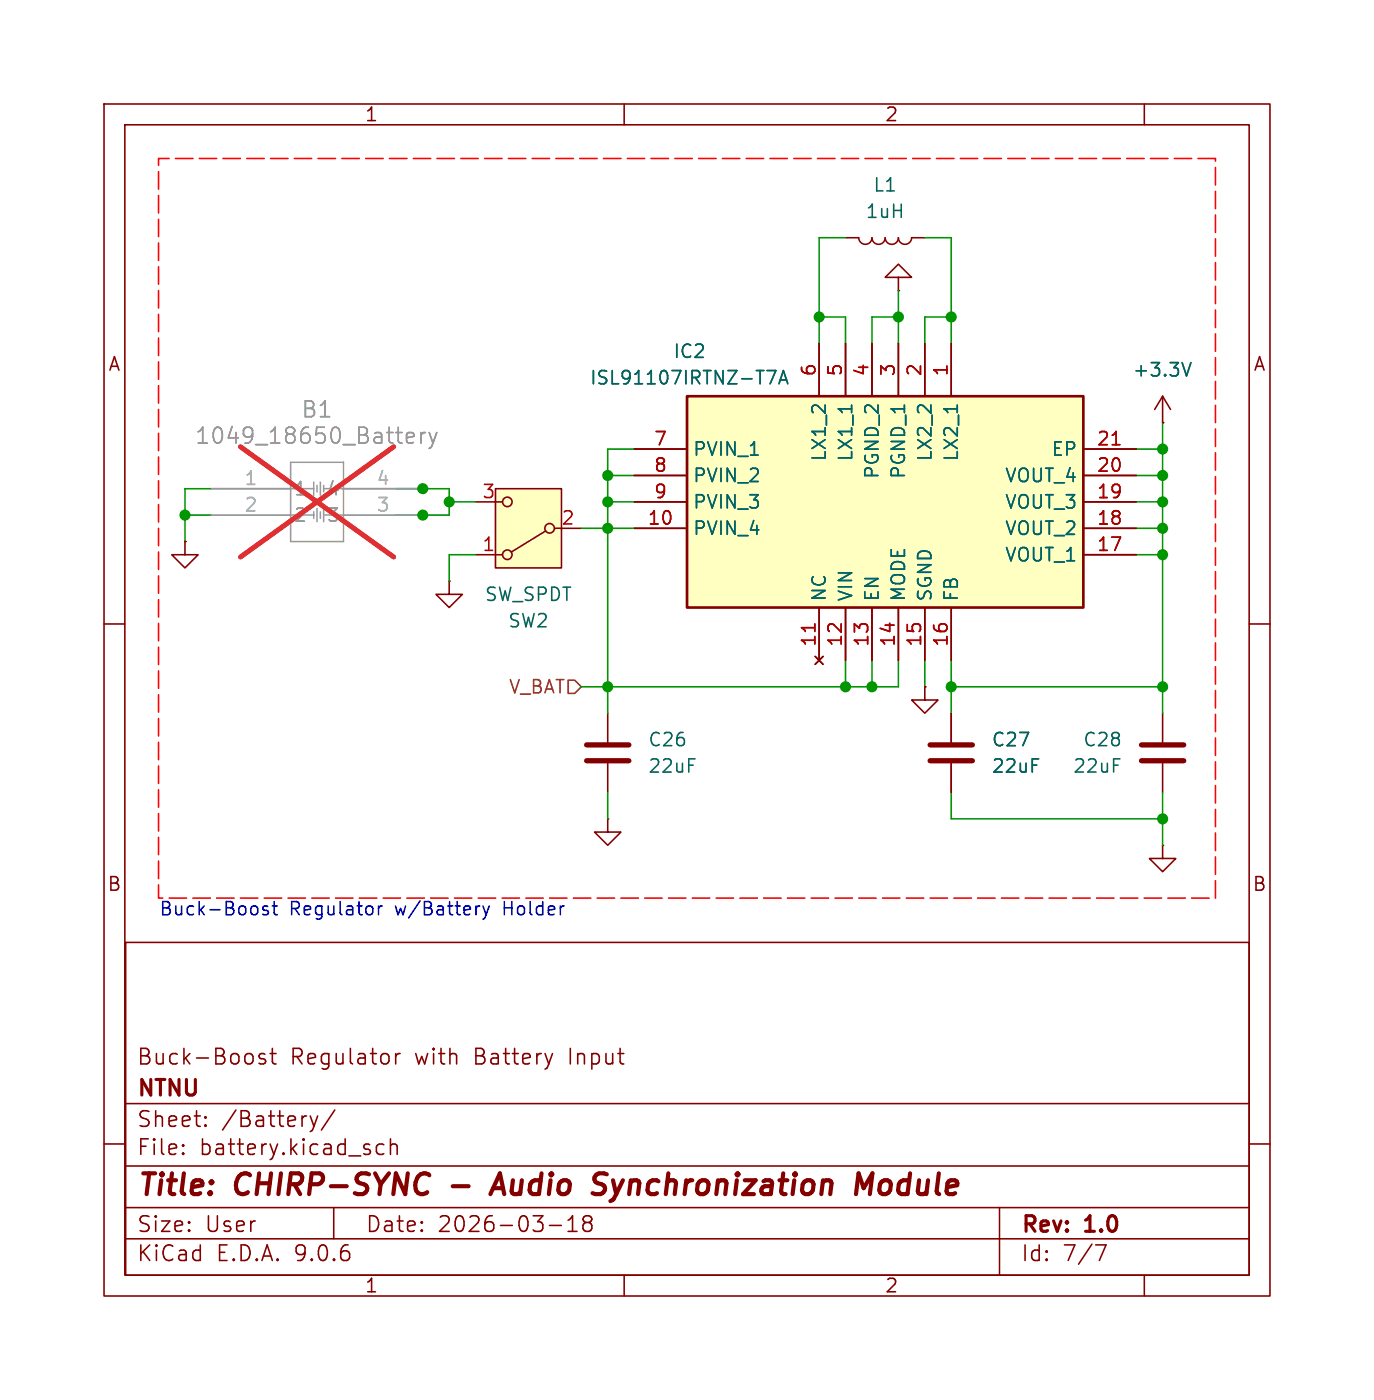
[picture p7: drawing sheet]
(kicad_sch
 (version 20250114)
 (generator "eeschema")
 (generator_version "9.0")
 (paper "User" 132.08 134.62)
 (title_block
  (title "CHIRP-SYNC - Audio Synchronization Module")
  (date "2026-03-18")
  (rev "1.0")
  (company "NTNU")
  (comment 1 "Buck-Boost Regulator with Battery Input"))
 (lib_symbols
  (symbol "Battery_Management:1049_18650_Battery"
   (pin_names
    (offset 0.254)) (exclude_from_sim no) (in_bom yes) (on_board yes)
   (property "Reference" "B" (at 10.16 7.62 0) (effects (font (size 1.524 1.524))))
   (property "Value" "1049_18650_Battery" (at 10.16 5.08 0) (effects (font (size 1.524 1.524))))
   (property "Footprint" "Battery:1049_KEY" (at 0 0 0) (effects (font (size 1.27 1.27)
    (italic yes)) (hide yes)))
   (property "Datasheet" "1049" (at 0 0 0) (effects (font (size 1.27 1.27)
    (italic yes)) (hide yes)))
   (property "Description" "" (at 0 0 0) (effects (font (size 1.27 1.27)) (hide yes)))
   (symbol "1049_18650_Battery_0_1"
    (polyline (pts (xy 7.62 2.54) (xy 7.62 -5.08)) (stroke (width 0.127) (type default)) (fill (type none)))
    (polyline (pts (xy 7.62 0) (xy 9.8425 0)) (stroke (width 0.127) (type default)) (fill (type none)))
    (polyline (pts (xy 7.62 -5.08) (xy 12.7 -5.08)) (stroke (width 0.127) (type default)) (fill (type none)))
    (polyline (pts (xy 9.8425 0.635) (xy 9.8425 -0.635)) (stroke (width 0.127) (type default)) (fill (type none)))
    (polyline (pts (xy 9.8425 -2.54) (xy 7.62 -2.54)) (stroke (width 0.127) (type default)) (fill (type none)))
    (polyline (pts (xy 9.8425 -2.8575) (xy 9.8425 -2.2225)) (stroke (width 0.127) (type default)) (fill (type none)))
    (polyline (pts (xy 10.16 0.3175) (xy 10.16 -0.3175)) (stroke (width 0.127) (type default)) (fill (type none)))
    (polyline (pts (xy 10.16 -3.175) (xy 10.16 -1.905)) (stroke (width 0.127) (type default)) (fill (type none)))
    (polyline (pts (xy 10.4775 0.635) (xy 10.4775 -0.635)) (stroke (width 0.127) (type default)) (fill (type none)))
    (polyline (pts (xy 10.4775 -2.8575) (xy 10.4775 -2.2225)) (stroke (width 0.127) (type default)) (fill (type none)))
    (polyline (pts (xy 10.795 0.3175) (xy 10.795 -0.3175)) (stroke (width 0.127) (type default)) (fill (type none)))
    (polyline (pts (xy 10.795 0) (xy 12.7 0)) (stroke (width 0.127) (type default)) (fill (type none)))
    (polyline (pts (xy 10.795 -3.175) (xy 10.795 -1.905)) (stroke (width 0.127) (type default)) (fill (type none)))
    (polyline (pts (xy 12.7 2.54) (xy 7.62 2.54)) (stroke (width 0.127) (type default)) (fill (type none)))
    (polyline (pts (xy 12.7 -2.54) (xy 10.795 -2.54)) (stroke (width 0.127) (type default)) (fill (type none)))
    (polyline (pts (xy 12.7 -5.08) (xy 12.7 2.54)) (stroke (width 0.127) (type default)) (fill (type none)))
    (pin unspecified line (at 0 0 0) (length 7.62) (name "1" (effects (font (size 1.27 1.27)))) (number "1" (effects (font (size 1.27 1.27)))))
    (pin unspecified line (at 0 -2.54 0) (length 7.62) (name "2" (effects (font (size 1.27 1.27)))) (number "2" (effects (font (size 1.27 1.27)))))
    (pin unspecified line (at 20.32 0 180) (length 7.62) (name "4" (effects (font (size 1.27 1.27)))) (number "4" (effects (font (size 1.27 1.27)))))
    (pin unspecified line (at 20.32 -2.54 180) (length 7.62) (name "3" (effects (font (size 1.27 1.27)))) (number "3" (effects (font (size 1.27 1.27))))))
   (embedded_fonts no))
  (symbol "Battery_Management:ISL91107IRTNZ-T7A" (exclude_from_sim no) (in_bom yes) (on_board yes)
   (property "Reference" "IC" (at 26.67 17.78 0) (effects (font (size 1.27 1.27)) (justify left top)))
   (property "Value" "ISL91107IRTNZ-T7A" (at 26.67 15.24 0) (effects (font (size 1.27 1.27)) (justify left top)))
   (property "Footprint" "Battery:QFN50P300X400X80-21N" (at 26.67 -84.76 0) (effects (font (size 1.27 1.27)) (justify left top) (hide yes)))
   (property "Datasheet" "https://www.renesas.com/en-us/www/doc/datasheet/isl91107ir.pdf" (at 26.67 -184.76 0) (effects (font (size 1.27 1.27)) (justify left top) (hide yes)))
   (property "Description" "The ISL91107IR is a highly-integrated buck-boost switching regulator that accepts input voltages either above or below the regulated output voltage. Unlike other buck-boost regulators, this regulator automatically transitions between operating modes without significant output disturbance.This device is capable of delivering up to 2A of output current (PVIN = 2.8V, VOUT = 3.3V) and provides excellent efficiency due to its fully synchronous 4-switch architecture. No-load quiescent current of only 45A also op" (at 0 0 0) (effects (font (size 1.27 1.27)) (hide yes)))
   (property "Height" "0.8" (at 26.67 -384.76 0) (effects (font (size 1.27 1.27)) (justify left top) (hide yes)))
   (property "Manufacturer_Name" "Renesas Electronics" (at 26.67 -484.76 0) (effects (font (size 1.27 1.27)) (justify left top) (hide yes)))
   (property "Manufacturer_Part_Number" "ISL91107IRTNZ-T7A" (at 26.67 -584.76 0) (effects (font (size 1.27 1.27)) (justify left top) (hide yes)))
   (property "Mouser Part Number" "968-ISL91107IRTNZT7A" (at 26.67 -684.76 0) (effects (font (size 1.27 1.27)) (justify left top) (hide yes)))
   (property "Mouser Price/Stock" "https://www.mouser.co.uk/ProductDetail/Renesas-Intersil/ISL91107IRTNZ-T7A?qs=DXptKE%252B5xICfvCrqtryiaQ%3D%3D" (at 26.67 -784.76 0) (effects (font (size 1.27 1.27)) (justify left top) (hide yes)))
   (property "Arrow Part Number" "ISL91107IRTNZ-T7A" (at 26.67 -884.76 0) (effects (font (size 1.27 1.27)) (justify left top) (hide yes)))
   (property "Arrow Price/Stock" "https://www.arrow.com/en/products/isl91107irtnz-t7a/integrated-device-technology?region=nac" (at 26.67 -984.76 0) (effects (font (size 1.27 1.27)) (justify left top) (hide yes)))
   (symbol "ISL91107IRTNZ-T7A_1_1"
    (rectangle (start 5.08 12.7) (end 25.4 -25.4) (stroke (width 0.254) (type default)) (fill (type background)))
    (pin passive line (at 0 0 0) (length 5.08) (name "LX2_1" (effects (font (size 1.27 1.27)))) (number "1" (effects (font (size 1.27 1.27)))))
    (pin passive line (at 0 -2.54 0) (length 5.08) (name "LX2_2" (effects (font (size 1.27 1.27)))) (number "2" (effects (font (size 1.27 1.27)))))
    (pin passive line (at 0 -5.08 0) (length 5.08) (name "PGND_1" (effects (font (size 1.27 1.27)))) (number "3" (effects (font (size 1.27 1.27)))))
    (pin passive line (at 0 -7.62 0) (length 5.08) (name "PGND_2" (effects (font (size 1.27 1.27)))) (number "4" (effects (font (size 1.27 1.27)))))
    (pin passive line (at 0 -10.16 0) (length 5.08) (name "LX1_1" (effects (font (size 1.27 1.27)))) (number "5" (effects (font (size 1.27 1.27)))))
    (pin passive line (at 0 -12.7 0) (length 5.08) (name "LX1_2" (effects (font (size 1.27 1.27)))) (number "6" (effects (font (size 1.27 1.27)))))
    (pin passive line (at 10.16 17.78 270) (length 5.08) (name "EP" (effects (font (size 1.27 1.27)))) (number "21" (effects (font (size 1.27 1.27)))))
    (pin passive line (at 10.16 -30.48 90) (length 5.08) (name "PVIN_1" (effects (font (size 1.27 1.27)))) (number "7" (effects (font (size 1.27 1.27)))))
    (pin passive line (at 12.7 17.78 270) (length 5.08) (name "VOUT_4" (effects (font (size 1.27 1.27)))) (number "20" (effects (font (size 1.27 1.27)))))
    (pin passive line (at 12.7 -30.48 90) (length 5.08) (name "PVIN_2" (effects (font (size 1.27 1.27)))) (number "8" (effects (font (size 1.27 1.27)))))
    (pin passive line (at 15.24 17.78 270) (length 5.08) (name "VOUT_3" (effects (font (size 1.27 1.27)))) (number "19" (effects (font (size 1.27 1.27)))))
    (pin passive line (at 15.24 -30.48 90) (length 5.08) (name "PVIN_3" (effects (font (size 1.27 1.27)))) (number "9" (effects (font (size 1.27 1.27)))))
    (pin passive line (at 17.78 17.78 270) (length 5.08) (name "VOUT_2" (effects (font (size 1.27 1.27)))) (number "18" (effects (font (size 1.27 1.27)))))
    (pin passive line (at 17.78 -30.48 90) (length 5.08) (name "PVIN_4" (effects (font (size 1.27 1.27)))) (number "10" (effects (font (size 1.27 1.27)))))
    (pin passive line (at 20.32 17.78 270) (length 5.08) (name "VOUT_1" (effects (font (size 1.27 1.27)))) (number "17" (effects (font (size 1.27 1.27)))))
    (pin passive line (at 30.48 0 180) (length 5.08) (name "FB" (effects (font (size 1.27 1.27)))) (number "16" (effects (font (size 1.27 1.27)))))
    (pin passive line (at 30.48 -2.54 180) (length 5.08) (name "SGND" (effects (font (size 1.27 1.27)))) (number "15" (effects (font (size 1.27 1.27)))))
    (pin passive line (at 30.48 -5.08 180) (length 5.08) (name "MODE" (effects (font (size 1.27 1.27)))) (number "14" (effects (font (size 1.27 1.27)))))
    (pin passive line (at 30.48 -7.62 180) (length 5.08) (name "EN" (effects (font (size 1.27 1.27)))) (number "13" (effects (font (size 1.27 1.27)))))
    (pin passive line (at 30.48 -10.16 180) (length 5.08) (name "VIN" (effects (font (size 1.27 1.27)))) (number "12" (effects (font (size 1.27 1.27)))))
    (pin no_connect line (at 30.48 -12.7 180) (length 5.08) (name "NC" (effects (font (size 1.27 1.27)))) (number "11" (effects (font (size 1.27 1.27))))))
   (embedded_fonts no))
  (symbol "Device:C"
   (pin_numbers (hide yes))
   (pin_names
    (offset 0.254)) (exclude_from_sim no) (in_bom yes) (on_board yes)
   (property "Reference" "C" (at 0.635 2.54 0) (effects (font (size 1.27 1.27)) (justify left)))
   (property "Value" "C" (at 0.635 -2.54 0) (effects (font (size 1.27 1.27)) (justify left)))
   (property "Footprint" "" (at 0.9652 -3.81 0) (effects (font (size 1.27 1.27)) (hide yes)))
   (property "Datasheet" "~" (at 0 0 0) (effects (font (size 1.27 1.27)) (hide yes)))
   (property "Description" "Unpolarized capacitor" (at 0 0 0) (effects (font (size 1.27 1.27)) (hide yes)))
   (symbol "C_0_1"
    (polyline (pts (xy -2.032 0.762) (xy 2.032 0.762)) (stroke (width 0.508) (type default)) (fill (type none)))
    (polyline (pts (xy -2.032 -0.762) (xy 2.032 -0.762)) (stroke (width 0.508) (type default)) (fill (type none))))
   (symbol "C_1_1"
    (pin passive line (at 0 3.81 270) (length 2.794) (name "~" (effects (font (size 1.27 1.27)))) (number "1" (effects (font (size 1.27 1.27)))))
    (pin passive line (at 0 -3.81 90) (length 2.794) (name "~" (effects (font (size 1.27 1.27)))) (number "2" (effects (font (size 1.27 1.27))))))
   (embedded_fonts no))
  (symbol "Device:L"
   (pin_numbers (hide yes))
   (pin_names
    (offset 1.016) (hide yes)) (exclude_from_sim no) (in_bom yes) (on_board yes)
   (property "Reference" "L" (at -1.27 0 90) (effects (font (size 1.27 1.27))))
   (property "Value" "L" (at 1.905 0 90) (effects (font (size 1.27 1.27))))
   (property "Footprint" "" (at 0 0 0) (effects (font (size 1.27 1.27)) (hide yes)))
   (property "Datasheet" "~" (at 0 0 0) (effects (font (size 1.27 1.27)) (hide yes)))
   (property "Description" "Inductor" (at 0 0 0) (effects (font (size 1.27 1.27)) (hide yes)))
   (symbol "L_0_1"
    (arc (start 0 2.54) (mid 0.6323 1.905) (end 0 1.27) (stroke (width 0) (type default)) (fill (type none)))
    (arc (start 0 1.27) (mid 0.6323 0.635) (end 0 0) (stroke (width 0) (type default)) (fill (type none)))
    (arc (start 0 0) (mid 0.6323 -0.635) (end 0 -1.27) (stroke (width 0) (type default)) (fill (type none)))
    (arc (start 0 -1.27) (mid 0.6323 -1.905) (end 0 -2.54) (stroke (width 0) (type default)) (fill (type none))))
   (symbol "L_1_1"
    (pin passive line (at 0 3.81 270) (length 1.27) (name "1" (effects (font (size 1.27 1.27)))) (number "1" (effects (font (size 1.27 1.27)))))
    (pin passive line (at 0 -3.81 90) (length 1.27) (name "2" (effects (font (size 1.27 1.27)))) (number "2" (effects (font (size 1.27 1.27))))))
   (embedded_fonts no))
  (symbol "Switch:SW_SPDT"
   (pin_names
    (offset 0) (hide yes)) (exclude_from_sim no) (in_bom yes) (on_board yes)
   (property "Reference" "SW" (at 0 5.08 0) (effects (font (size 1.27 1.27))))
   (property "Value" "SW_SPDT" (at 0 -5.08 0) (effects (font (size 1.27 1.27))))
   (property "Footprint" "" (at 0 0 0) (effects (font (size 1.27 1.27)) (hide yes)))
   (property "Datasheet" "~" (at 0 -7.62 0) (effects (font (size 1.27 1.27)) (hide yes)))
   (property "Description" "Switch, single pole double throw" (at 0 0 0) (effects (font (size 1.27 1.27)) (hide yes)))
   (symbol "SW_SPDT_0_1"
    (circle (center -2.032 0) (radius 0.4572) (stroke (width 0) (type default)) (fill (type none)))
    (polyline (pts (xy -1.651 0.254) (xy 1.651 2.286)) (stroke (width 0) (type default)) (fill (type none)))
    (circle (center 2.032 2.54) (radius 0.4572) (stroke (width 0) (type default)) (fill (type none)))
    (circle (center 2.032 -2.54) (radius 0.4572) (stroke (width 0) (type default)) (fill (type none))))
   (symbol "SW_SPDT_1_1"
    (rectangle (start -3.175 3.81) (end 3.175 -3.81) (stroke (width 0) (type default)) (fill (type background)))
    (pin passive line (at -5.08 0 0) (length 2.54) (name "B" (effects (font (size 1.27 1.27)))) (number "2" (effects (font (size 1.27 1.27)))))
    (pin passive line (at 5.08 2.54 180) (length 2.54) (name "A" (effects (font (size 1.27 1.27)))) (number "1" (effects (font (size 1.27 1.27)))))
    (pin passive line (at 5.08 -2.54 180) (length 2.54) (name "C" (effects (font (size 1.27 1.27)))) (number "3" (effects (font (size 1.27 1.27))))))
   (embedded_fonts no))
  (symbol "power:+3.3V"
   (power)
   (pin_numbers (hide yes))
   (pin_names
    (offset 0) (hide yes)) (exclude_from_sim no) (in_bom yes) (on_board yes)
   (property "Reference" "#PWR" (at 0 -3.81 0) (effects (font (size 1.27 1.27)) (hide yes)))
   (property "Value" "+3.3V" (at 0 3.556 0) (effects (font (size 1.27 1.27))))
   (property "Footprint" "" (at 0 0 0) (effects (font (size 1.27 1.27)) (hide yes)))
   (property "Datasheet" "" (at 0 0 0) (effects (font (size 1.27 1.27)) (hide yes)))
   (property "Description" "Power symbol creates a global label with name \"+3.3V\"" (at 0 0 0) (effects (font (size 1.27 1.27)) (hide yes)))
   (symbol "+3.3V_0_1"
    (polyline (pts (xy -0.762 1.27) (xy 0 2.54)) (stroke (width 0) (type default)) (fill (type none)))
    (polyline (pts (xy 0 2.54) (xy 0.762 1.27)) (stroke (width 0) (type default)) (fill (type none)))
    (polyline (pts (xy 0 0) (xy 0 2.54)) (stroke (width 0) (type default)) (fill (type none))))
   (symbol "+3.3V_1_1"
    (pin power_in line (at 0 0 90) (length 0) (name "~" (effects (font (size 1.27 1.27)))) (number "1" (effects (font (size 1.27 1.27))))))
   (embedded_fonts no))
  (symbol "power:GND"
   (power)
   (pin_numbers (hide yes))
   (pin_names
    (offset 0) (hide yes)) (exclude_from_sim no) (in_bom yes) (on_board yes)
   (property "Reference" "#PWR" (at 0 -6.35 0) (effects (font (size 1.27 1.27)) (hide yes)))
   (property "Value" "GND" (at 0 -3.81 0) (effects (font (size 1.27 1.27)) (hide yes)))
   (property "Footprint" "" (at 0 0 0) (effects (font (size 1.27 1.27)) (hide yes)))
   (property "Datasheet" "" (at 0 0 0) (effects (font (size 1.27 1.27)) (hide yes)))
   (property "Description" "Power symbol creates a global label with name \"GND\" , ground" (at 0 0 0) (effects (font (size 1.27 1.27)) (hide yes)))
   (symbol "GND_0_1"
    (polyline (pts (xy 0 0) (xy 0 -1.27) (xy 1.27 -1.27) (xy 0 -2.54) (xy -1.27 -1.27) (xy 0 -1.27)) (stroke (width 0) (type default)) (fill (type none))))
   (symbol "GND_1_1"
    (pin power_in line (at 0 0 270) (length 0) (name "~" (effects (font (size 1.27 1.27)))) (number "1" (effects (font (size 1.27 1.27))))))
   (embedded_fonts no)))
 (text "Buck-Boost Regulator w/Battery Holder"
  (exclude_from_sim no)
  (at 15.24 87.63 0)
  (effects (font (size 1.27 1.27)) (justify left)))
 (junction
  (at 111.76 66.04)
  (diameter 0)
  (color 0 0 0 0))
 (junction
  (at 78.74 30.48)
  (diameter 0)
  (color 0 0 0 0))
 (junction
  (at 111.76 53.34)
  (diameter 0)
  (color 0 0 0 0))
 (junction
  (at 17.78 49.53)
  (diameter 0)
  (color 0 0 0 0))
 (junction
  (at 111.76 48.26)
  (diameter 0)
  (color 0 0 0 0))
 (junction
  (at 58.42 48.26)
  (diameter 0)
  (color 0 0 0 0))
 (junction
  (at 111.76 50.8)
  (diameter 0)
  (color 0 0 0 0))
 (junction
  (at 111.76 45.72)
  (diameter 0)
  (color 0 0 0 0))
 (junction
  (at 43.18 48.26)
  (diameter 0)
  (color 0 0 0 0))
 (junction
  (at 58.42 66.04)
  (diameter 0)
  (color 0 0 0 0))
 (junction
  (at 111.76 43.18)
  (diameter 0)
  (color 0 0 0 0))
 (junction
  (at 81.28 66.04)
  (diameter 0)
  (color 0 0 0 0))
 (junction
  (at 111.76 78.74)
  (diameter 0)
  (color 0 0 0 0))
 (junction
  (at 58.42 45.72)
  (diameter 0)
  (color 0 0 0 0))
 (junction
  (at 58.42 50.8)
  (diameter 0)
  (color 0 0 0 0))
 (junction
  (at 91.44 66.04)
  (diameter 0)
  (color 0 0 0 0))
 (junction
  (at 86.36 30.48)
  (diameter 0)
  (color 0 0 0 0))
 (junction
  (at 91.44 30.48)
  (diameter 0)
  (color 0 0 0 0))
 (junction
  (at 40.64 49.53)
  (diameter 0)
  (color 0 0 0 0))
 (junction
  (at 40.64 46.99)
  (diameter 0)
  (color 0 0 0 0))
 (junction
  (at 83.82 66.04)
  (diameter 0)
  (color 0 0 0 0))
 (wire
  (pts (xy 81.28 30.48) (xy 81.28 33.02))
  (stroke (width 0) (type default)))
 (wire
  (pts (xy 81.28 66.04) (xy 81.28 63.5))
  (stroke (width 0) (type default)))
 (wire
  (pts (xy 109.22 50.8) (xy 111.76 50.8))
  (stroke (width 0) (type default)))
 (wire
  (pts (xy 111.76 78.74) (xy 111.76 81.28))
  (stroke (width 0) (type default)))
 (wire
  (pts (xy 43.18 46.99) (xy 40.64 46.99))
  (stroke (width 0) (type default)))
 (wire
  (pts (xy 20.32 49.53) (xy 17.78 49.53))
  (stroke (width 0) (type default)))
 (wire
  (pts (xy 91.44 66.04) (xy 111.76 66.04))
  (stroke (width 0) (type default)))
 (wire
  (pts (xy 86.36 63.5) (xy 86.36 66.04))
  (stroke (width 0) (type default)))
 (wire
  (pts (xy 109.22 43.18) (xy 111.76 43.18))
  (stroke (width 0) (type default)))
 (wire
  (pts (xy 111.76 48.26) (xy 111.76 50.8))
  (stroke (width 0) (type default)))
 (wire
  (pts (xy 58.42 45.72) (xy 58.42 43.18))
  (stroke (width 0) (type default)))
 (wire
  (pts (xy 58.42 68.58) (xy 58.42 66.04))
  (stroke (width 0) (type default)))
 (wire
  (pts (xy 43.18 48.26) (xy 45.72 48.26))
  (stroke (width 0) (type default)))
 (wire
  (pts (xy 111.76 66.04) (xy 111.76 68.58))
  (stroke (width 0) (type default)))
 (wire
  (pts (xy 58.42 50.8) (xy 60.96 50.8))
  (stroke (width 0) (type default)))
 (wire
  (pts (xy 91.44 22.86) (xy 91.44 30.48))
  (stroke (width 0) (type default)))
 (wire
  (pts (xy 43.18 53.34) (xy 45.72 53.34))
  (stroke (width 0) (type default)))
 (wire
  (pts (xy 55.88 66.04) (xy 58.42 66.04))
  (stroke (width 0) (type default)))
 (wire
  (pts (xy 58.42 66.04) (xy 81.28 66.04))
  (stroke (width 0) (type default)))
 (wire
  (pts (xy 111.76 78.74) (xy 91.44 78.74))
  (stroke (width 0) (type default)))
 (wire
  (pts (xy 111.76 43.18) (xy 111.76 40.64))
  (stroke (width 0) (type default)))
 (wire
  (pts (xy 40.64 49.53) (xy 43.18 49.53))
  (stroke (width 0) (type default)))
 (wire
  (pts (xy 86.36 30.48) (xy 86.36 27.94))
  (stroke (width 0) (type default)))
 (wire
  (pts (xy 86.36 33.02) (xy 86.36 30.48))
  (stroke (width 0) (type default)))
 (wire
  (pts (xy 58.42 48.26) (xy 60.96 48.26))
  (stroke (width 0) (type default)))
 (wire
  (pts (xy 91.44 78.74) (xy 91.44 76.2))
  (stroke (width 0) (type default)))
 (wire
  (pts (xy 111.76 43.18) (xy 111.76 45.72))
  (stroke (width 0) (type default)))
 (wire
  (pts (xy 58.42 45.72) (xy 60.96 45.72))
  (stroke (width 0) (type default)))
 (wire
  (pts (xy 43.18 55.88) (xy 43.18 53.34))
  (stroke (width 0) (type default)))
 (wire
  (pts (xy 78.74 33.02) (xy 78.74 30.48))
  (stroke (width 0) (type default)))
 (wire
  (pts (xy 43.18 49.53) (xy 43.18 48.26))
  (stroke (width 0) (type default)))
 (wire
  (pts (xy 83.82 30.48) (xy 83.82 33.02))
  (stroke (width 0) (type default)))
 (wire
  (pts (xy 58.42 43.18) (xy 60.96 43.18))
  (stroke (width 0) (type default)))
 (wire
  (pts (xy 43.18 48.26) (xy 43.18 46.99))
  (stroke (width 0) (type default)))
 (wire
  (pts (xy 58.42 78.74) (xy 58.42 76.2))
  (stroke (width 0) (type default)))
 (wire
  (pts (xy 111.76 76.2) (xy 111.76 78.74))
  (stroke (width 0) (type default)))
 (wire
  (pts (xy 91.44 63.5) (xy 91.44 66.04))
  (stroke (width 0) (type default)))
 (wire
  (pts (xy 88.9 33.02) (xy 88.9 30.48))
  (stroke (width 0) (type default)))
 (wire
  (pts (xy 83.82 66.04) (xy 83.82 63.5))
  (stroke (width 0) (type default)))
 (wire
  (pts (xy 91.44 66.04) (xy 91.44 68.58))
  (stroke (width 0) (type default)))
 (wire
  (pts (xy 88.9 66.04) (xy 88.9 63.5))
  (stroke (width 0) (type default)))
 (wire
  (pts (xy 17.78 46.99) (xy 17.78 49.53))
  (stroke (width 0) (type default)))
 (wire
  (pts (xy 111.76 66.04) (xy 111.76 53.34))
  (stroke (width 0) (type default)))
 (wire
  (pts (xy 17.78 49.53) (xy 17.78 52.07))
  (stroke (width 0) (type default)))
 (wire
  (pts (xy 109.22 48.26) (xy 111.76 48.26))
  (stroke (width 0) (type default)))
 (wire
  (pts (xy 109.22 45.72) (xy 111.76 45.72))
  (stroke (width 0) (type default)))
 (wire
  (pts (xy 91.44 30.48) (xy 91.44 33.02))
  (stroke (width 0) (type default)))
 (wire
  (pts (xy 88.9 30.48) (xy 91.44 30.48))
  (stroke (width 0) (type default)))
 (wire
  (pts (xy 88.9 22.86) (xy 91.44 22.86))
  (stroke (width 0) (type default)))
 (wire
  (pts (xy 38.1 49.53) (xy 40.64 49.53))
  (stroke (width 0) (type default)))
 (wire
  (pts (xy 86.36 66.04) (xy 83.82 66.04))
  (stroke (width 0) (type default)))
 (wire
  (pts (xy 111.76 45.72) (xy 111.76 48.26))
  (stroke (width 0) (type default)))
 (wire
  (pts (xy 111.76 53.34) (xy 109.22 53.34))
  (stroke (width 0) (type default)))
 (wire
  (pts (xy 58.42 66.04) (xy 58.42 50.8))
  (stroke (width 0) (type default)))
 (wire
  (pts (xy 83.82 66.04) (xy 81.28 66.04))
  (stroke (width 0) (type default)))
 (wire
  (pts (xy 20.32 46.99) (xy 17.78 46.99))
  (stroke (width 0) (type default)))
 (wire
  (pts (xy 40.64 46.99) (xy 38.1 46.99))
  (stroke (width 0) (type default)))
 (wire
  (pts (xy 86.36 30.48) (xy 83.82 30.48))
  (stroke (width 0) (type default)))
 (wire
  (pts (xy 58.42 50.8) (xy 58.42 48.26))
  (stroke (width 0) (type default)))
 (wire
  (pts (xy 78.74 30.48) (xy 81.28 30.48))
  (stroke (width 0) (type default)))
 (wire
  (pts (xy 78.74 22.86) (xy 81.28 22.86))
  (stroke (width 0) (type default)))
 (wire
  (pts (xy 58.42 48.26) (xy 58.42 45.72))
  (stroke (width 0) (type default)))
 (wire
  (pts (xy 55.88 50.8) (xy 58.42 50.8))
  (stroke (width 0) (type default)))
 (wire
  (pts (xy 111.76 50.8) (xy 111.76 53.34))
  (stroke (width 0) (type default)))
 (wire
  (pts (xy 78.74 30.48) (xy 78.74 22.86))
  (stroke (width 0) (type default)))
 (hierarchical_label "V_BAT"
  (shape input)
  (at 55.88 66.04 180)
  (effects (font (size 1.27 1.27)) (justify right)))
 (rule_area
  (polyline (pts (xy 116.84 15.24) (xy 15.24 15.24) (xy 15.24 86.36) (xy 116.84 86.36)) (stroke (width 0) (type dash)) (fill (type none))))
 (symbol
  (lib_id "power:GND")
  (at 88.9 66.04 0)
  (unit 1)
  (exclude_from_sim no)
  (in_bom yes)
  (on_board yes)
  (dnp no)
  (fields_autoplaced yes)
  (property "Reference" "#PWR059" (at 88.9 72.39 0) (effects (font (size 1.27 1.27)) (hide yes)))
  (property "Value" "GND" (at 88.9 69.85 0) (effects (font (size 1.27 1.27)) (hide yes)))
  (property "Footprint" "" (at 88.9 66.04 0) (effects (font (size 1.27 1.27)) (hide yes)))
  (property "Datasheet" "" (at 88.9 66.04 0) (effects (font (size 1.27 1.27)) (hide yes)))
  (property "Description" "Power symbol creates a global label with name \"GND\" , ground" (at 88.9 66.04 0) (effects (font (size 1.27 1.27)) (hide yes)))
  (pin "1"))
 (symbol
  (lib_id "Device:L")
  (at 85.09 22.86 270)
  (unit 1)
  (exclude_from_sim no)
  (in_bom yes)
  (on_board yes)
  (dnp no)
  (fields_autoplaced yes)
  (property "Reference" "L1" (at 85.09 17.78 90) (effects (font (size 1.27 1.27))))
  (property "Value" "1uH" (at 85.09 20.32 90) (effects (font (size 1.27 1.27))))
  (property "Footprint" "Inductor_SMD:L_1008_2520Metric" (at 85.09 22.86 0) (effects (font (size 1.27 1.27)) (hide yes)))
  (property "Datasheet" "~" (at 85.09 22.86 0) (effects (font (size 1.27 1.27)) (hide yes)))
  (property "Description" "Inductor" (at 85.09 22.86 0) (effects (font (size 1.27 1.27)) (hide yes)))
  (property "LCSC Part #" "C470857" (at 85.09 22.86 0) (effects (font (size 1.27 1.27)) (hide yes)))
  (pin "1")
  (pin "2"))
 (symbol
  (lib_id "power:+3.3V")
  (at 111.76 40.64 0)
  (unit 1)
  (exclude_from_sim no)
  (in_bom yes)
  (on_board yes)
  (dnp no)
  (fields_autoplaced yes)
  (property "Reference" "#PWR060" (at 111.76 44.45 0) (effects (font (size 1.27 1.27)) (hide yes)))
  (property "Value" "+3.3V" (at 111.76 35.56 0) (effects (font (size 1.27 1.27))))
  (property "Footprint" "" (at 111.76 40.64 0) (effects (font (size 1.27 1.27)) (hide yes)))
  (property "Datasheet" "" (at 111.76 40.64 0) (effects (font (size 1.27 1.27)) (hide yes)))
  (property "Description" "Power symbol creates a global label with name \"+3.3V\"" (at 111.76 40.64 0) (effects (font (size 1.27 1.27)) (hide yes)))
  (pin "1"))
 (symbol
  (lib_id "Device:C")
  (at 91.44 72.39 0)
  (unit 1)
  (exclude_from_sim no)
  (in_bom yes)
  (on_board yes)
  (dnp no)
  (fields_autoplaced yes)
  (property "Reference" "C27" (at 95.25 71.1199 0) (effects (font (size 1.27 1.27)) (justify left)))
  (property "Value" "22uF" (at 95.25 73.6599 0) (effects (font (size 1.27 1.27)) (justify left)))
  (property "Footprint" "Capacitor_SMD:C_0603_1608Metric" (at 92.4052 76.2 0) (effects (font (size 1.27 1.27)) (hide yes)))
  (property "Datasheet" "~" (at 91.44 72.39 0) (effects (font (size 1.27 1.27)) (hide yes)))
  (property "Description" "Unpolarized capacitor" (at 91.44 72.39 0) (effects (font (size 1.27 1.27)) (hide yes)))
  (property "LCSC Part #" "C84419" (at 91.44 72.39 0) (effects (font (size 1.27 1.27)) (hide yes)))
  (pin "2")
  (pin "1"))
 (symbol
  (lib_id "power:GND")
  (at 86.36 27.94 180)
  (unit 1)
  (exclude_from_sim no)
  (in_bom yes)
  (on_board yes)
  (dnp no)
  (fields_autoplaced yes)
  (property "Reference" "#PWR058" (at 86.36 21.59 0) (effects (font (size 1.27 1.27)) (hide yes)))
  (property "Value" "GND" (at 86.36 24.13 0) (effects (font (size 1.27 1.27)) (hide yes)))
  (property "Footprint" "" (at 86.36 27.94 0) (effects (font (size 1.27 1.27)) (hide yes)))
  (property "Datasheet" "" (at 86.36 27.94 0) (effects (font (size 1.27 1.27)) (hide yes)))
  (property "Description" "Power symbol creates a global label with name \"GND\" , ground" (at 86.36 27.94 0) (effects (font (size 1.27 1.27)) (hide yes)))
  (pin "1"))
 (symbol
  (lib_id "power:GND")
  (at 17.78 52.07 0)
  (unit 1)
  (exclude_from_sim no)
  (in_bom yes)
  (on_board yes)
  (dnp no)
  (fields_autoplaced yes)
  (property "Reference" "#PWR056" (at 17.78 58.42 0) (effects (font (size 1.27 1.27)) (hide yes)))
  (property "Value" "GND" (at 17.78 55.88 0) (effects (font (size 1.27 1.27)) (hide yes)))
  (property "Footprint" "" (at 17.78 52.07 0) (effects (font (size 1.27 1.27)) (hide yes)))
  (property "Datasheet" "" (at 17.78 52.07 0) (effects (font (size 1.27 1.27)) (hide yes)))
  (property "Description" "Power symbol creates a global label with name \"GND\" , ground" (at 17.78 52.07 0) (effects (font (size 1.27 1.27)) (hide yes)))
  (pin "1"))
 (symbol
  (lib_id "Device:C")
  (at 111.76 72.39 0)
  (mirror x)
  (unit 1)
  (exclude_from_sim no)
  (in_bom yes)
  (on_board yes)
  (dnp no)
  (fields_autoplaced yes)
  (property "Reference" "C28" (at 107.95 71.1199 0) (effects (font (size 1.27 1.27)) (justify right)))
  (property "Value" "22uF" (at 107.95 73.6599 0) (effects (font (size 1.27 1.27)) (justify right)))
  (property "Footprint" "Capacitor_SMD:C_0603_1608Metric" (at 112.7252 68.58 0) (effects (font (size 1.27 1.27)) (hide yes)))
  (property "Datasheet" "~" (at 111.76 72.39 0) (effects (font (size 1.27 1.27)) (hide yes)))
  (property "Description" "Unpolarized capacitor" (at 111.76 72.39 0) (effects (font (size 1.27 1.27)) (hide yes)))
  (property "LCSC Part #" "C84419" (at 111.76 72.39 0) (effects (font (size 1.27 1.27)) (hide yes)))
  (pin "2")
  (pin "1"))
 (symbol
  (lib_id "Battery_Management:ISL91107IRTNZ-T7A")
  (at 91.44 33.02 270)
  (unit 1)
  (exclude_from_sim no)
  (in_bom yes)
  (on_board yes)
  (dnp no)
  (property "Reference" "IC2" (at 66.294 33.782 90) (effects (font (size 1.27 1.27))))
  (property "Value" "ISL91107IRTNZ-T7A" (at 66.294 36.322 90) (effects (font (size 1.27 1.27))))
  (property "Footprint" "Battery:QFN50P300X400X80-21N" (at 6.68 59.69 0) (effects (font (size 1.27 1.27)) (justify left top) (hide yes)))
  (property "Datasheet" "https://www.renesas.com/en-us/www/doc/datasheet/isl91107ir.pdf" (at -93.32 59.69 0) (effects (font (size 1.27 1.27)) (justify left top) (hide yes)))
  (property "Description" "The ISL91107IR is a highly-integrated buck-boost switching regulator that accepts input voltages either above or below the regulated output voltage. Unlike other buck-boost regulators, this regulator automatically transitions between operating modes without significant output disturbance.This device is capable of delivering up to 2A of output current (PVIN = 2.8V, VOUT = 3.3V) and provides excellent efficiency due to its fully synchronous 4-switch architecture. No-load quiescent current of only 45A also op" (at 91.44 33.02 0) (effects (font (size 1.27 1.27)) (hide yes)))
  (property "Height" "0.8" (at -293.32 59.69 0) (effects (font (size 1.27 1.27)) (justify left top) (hide yes)))
  (property "Manufacturer_Name" "Renesas Electronics" (at -393.32 59.69 0) (effects (font (size 1.27 1.27)) (justify left top) (hide yes)))
  (property "Manufacturer_Part_Number" "ISL91107IRTNZ-T7A" (at -493.32 59.69 0) (effects (font (size 1.27 1.27)) (justify left top) (hide yes)))
  (property "Mouser Part Number" "968-ISL91107IRTNZT7A" (at -593.32 59.69 0) (effects (font (size 1.27 1.27)) (justify left top) (hide yes)))
  (property "Mouser Price/Stock" "https://www.mouser.co.uk/ProductDetail/Renesas-Intersil/ISL91107IRTNZ-T7A?qs=DXptKE%252B5xICfvCrqtryiaQ%3D%3D" (at -693.32 59.69 0) (effects (font (size 1.27 1.27)) (justify left top) (hide yes)))
  (property "Arrow Part Number" "ISL91107IRTNZ-T7A" (at -793.32 59.69 0) (effects (font (size 1.27 1.27)) (justify left top) (hide yes)))
  (property "Arrow Price/Stock" "https://www.arrow.com/en/products/isl91107irtnz-t7a/integrated-device-technology?region=nac" (at -893.32 59.69 0) (effects (font (size 1.27 1.27)) (justify left top) (hide yes)))
  (property "LCSC Part #" "C2071659" (at 91.44 33.02 0) (effects (font (size 1.27 1.27)) (hide yes)))
  (pin "1")
  (pin "4")
  (pin "5")
  (pin "6")
  (pin "21")
  (pin "3")
  (pin "2")
  (pin "7")
  (pin "20")
  (pin "8")
  (pin "19")
  (pin "9")
  (pin "18")
  (pin "10")
  (pin "17")
  (pin "16")
  (pin "15")
  (pin "14")
  (pin "13")
  (pin "12")
  (pin "11"))
 (symbol
  (lib_id "power:GND")
  (at 58.42 78.74 0)
  (unit 1)
  (exclude_from_sim no)
  (in_bom yes)
  (on_board yes)
  (dnp no)
  (fields_autoplaced yes)
  (property "Reference" "#PWR057" (at 58.42 85.09 0) (effects (font (size 1.27 1.27)) (hide yes)))
  (property "Value" "GND" (at 58.42 82.55 0) (effects (font (size 1.27 1.27)) (hide yes)))
  (property "Footprint" "" (at 58.42 78.74 0) (effects (font (size 1.27 1.27)) (hide yes)))
  (property "Datasheet" "" (at 58.42 78.74 0) (effects (font (size 1.27 1.27)) (hide yes)))
  (property "Description" "Power symbol creates a global label with name \"GND\" , ground" (at 58.42 78.74 0) (effects (font (size 1.27 1.27)) (hide yes)))
  (pin "1"))
 (symbol
  (lib_id "power:GND")
  (at 43.18 55.88 0)
  (unit 1)
  (exclude_from_sim no)
  (in_bom yes)
  (on_board yes)
  (dnp no)
  (fields_autoplaced yes)
  (property "Reference" "#PWR025" (at 43.18 62.23 0) (effects (font (size 1.27 1.27)) (hide yes)))
  (property "Value" "GND" (at 43.18 59.69 0) (effects (font (size 1.27 1.27)) (hide yes)))
  (property "Footprint" "" (at 43.18 55.88 0) (effects (font (size 1.27 1.27)) (hide yes)))
  (property "Datasheet" "" (at 43.18 55.88 0) (effects (font (size 1.27 1.27)) (hide yes)))
  (property "Description" "Power symbol creates a global label with name \"GND\" , ground" (at 43.18 55.88 0) (effects (font (size 1.27 1.27)) (hide yes)))
  (pin "1"))
 (symbol
  (lib_id "Battery_Management:1049_18650_Battery")
  (at 20.32 46.99 0)
  (unit 1)
  (exclude_from_sim no)
  (in_bom yes)
  (on_board yes)
  (dnp yes)
  (fields_autoplaced yes)
  (property "Reference" "B1" (at 30.48 39.37 0) (effects (font (size 1.524 1.524))))
  (property "Value" "1049_18650_Battery" (at 30.48 41.91 0) (effects (font (size 1.524 1.524))))
  (property "Footprint" "Battery:1049_KEY_1" (at 20.32 46.99 0) (effects (font (size 1.27 1.27)
    (italic yes)) (hide yes)))
  (property "Datasheet" "1049" (at 20.32 46.99 0) (effects (font (size 1.27 1.27)
    (italic yes)) (hide yes)))
  (property "Description" "" (at 20.32 46.99 0) (effects (font (size 1.27 1.27)) (hide yes)))
  (property "LCSC Part #" "" (at 20.32 46.99 0) (effects (font (size 1.27 1.27)) (hide yes)))
  (pin "4")
  (pin "1")
  (pin "2")
  (pin "3"))
 (symbol
  (lib_id "power:GND")
  (at 111.76 81.28 0)
  (unit 1)
  (exclude_from_sim no)
  (in_bom yes)
  (on_board yes)
  (dnp no)
  (fields_autoplaced yes)
  (property "Reference" "#PWR061" (at 111.76 87.63 0) (effects (font (size 1.27 1.27)) (hide yes)))
  (property "Value" "GND" (at 111.76 85.09 0) (effects (font (size 1.27 1.27)) (hide yes)))
  (property "Footprint" "" (at 111.76 81.28 0) (effects (font (size 1.27 1.27)) (hide yes)))
  (property "Datasheet" "" (at 111.76 81.28 0) (effects (font (size 1.27 1.27)) (hide yes)))
  (property "Description" "Power symbol creates a global label with name \"GND\" , ground" (at 111.76 81.28 0) (effects (font (size 1.27 1.27)) (hide yes)))
  (pin "1"))
 (symbol
  (lib_id "Device:C")
  (at 58.42 72.39 0)
  (unit 1)
  (exclude_from_sim no)
  (in_bom yes)
  (on_board yes)
  (dnp no)
  (fields_autoplaced yes)
  (property "Reference" "C26" (at 62.23 71.1199 0) (effects (font (size 1.27 1.27)) (justify left)))
  (property "Value" "22uF" (at 62.23 73.6599 0) (effects (font (size 1.27 1.27)) (justify left)))
  (property "Footprint" "Capacitor_SMD:C_0603_1608Metric" (at 59.3852 76.2 0) (effects (font (size 1.27 1.27)) (hide yes)))
  (property "Datasheet" "~" (at 58.42 72.39 0) (effects (font (size 1.27 1.27)) (hide yes)))
  (property "Description" "Unpolarized capacitor" (at 58.42 72.39 0) (effects (font (size 1.27 1.27)) (hide yes)))
  (property "LCSC Part #" "C84419" (at 58.42 72.39 0) (effects (font (size 1.27 1.27)) (hide yes)))
  (pin "2")
  (pin "1"))
 (symbol
  (lib_id "Switch:SW_SPDT")
  (at 50.8 50.8 180)
  (unit 1)
  (exclude_from_sim no)
  (in_bom yes)
  (on_board yes)
  (dnp no)
  (property "Reference" "SW2" (at 50.8 59.69 0) (effects (font (size 1.27 1.27))))
  (property "Value" "SW_SPDT" (at 50.8 57.15 0) (effects (font (size 1.27 1.27))))
  (property "Footprint" "Button_Switch_SMD:SW_SPDT_PCM12" (at 50.8 50.8 0) (effects (font (size 1.27 1.27)) (hide yes)))
  (property "Datasheet" "~" (at 50.8 43.18 0) (effects (font (size 1.27 1.27)) (hide yes)))
  (property "Description" "Switch, single pole double throw" (at 50.8 50.8 0) (effects (font (size 1.27 1.27)) (hide yes)))
  (property "LCSC Part #" "C221841" (at 50.8 50.8 90) (effects (font (size 1.27 1.27)) (hide yes)))
  (pin "2")
  (pin "1")
  (pin "3")))
